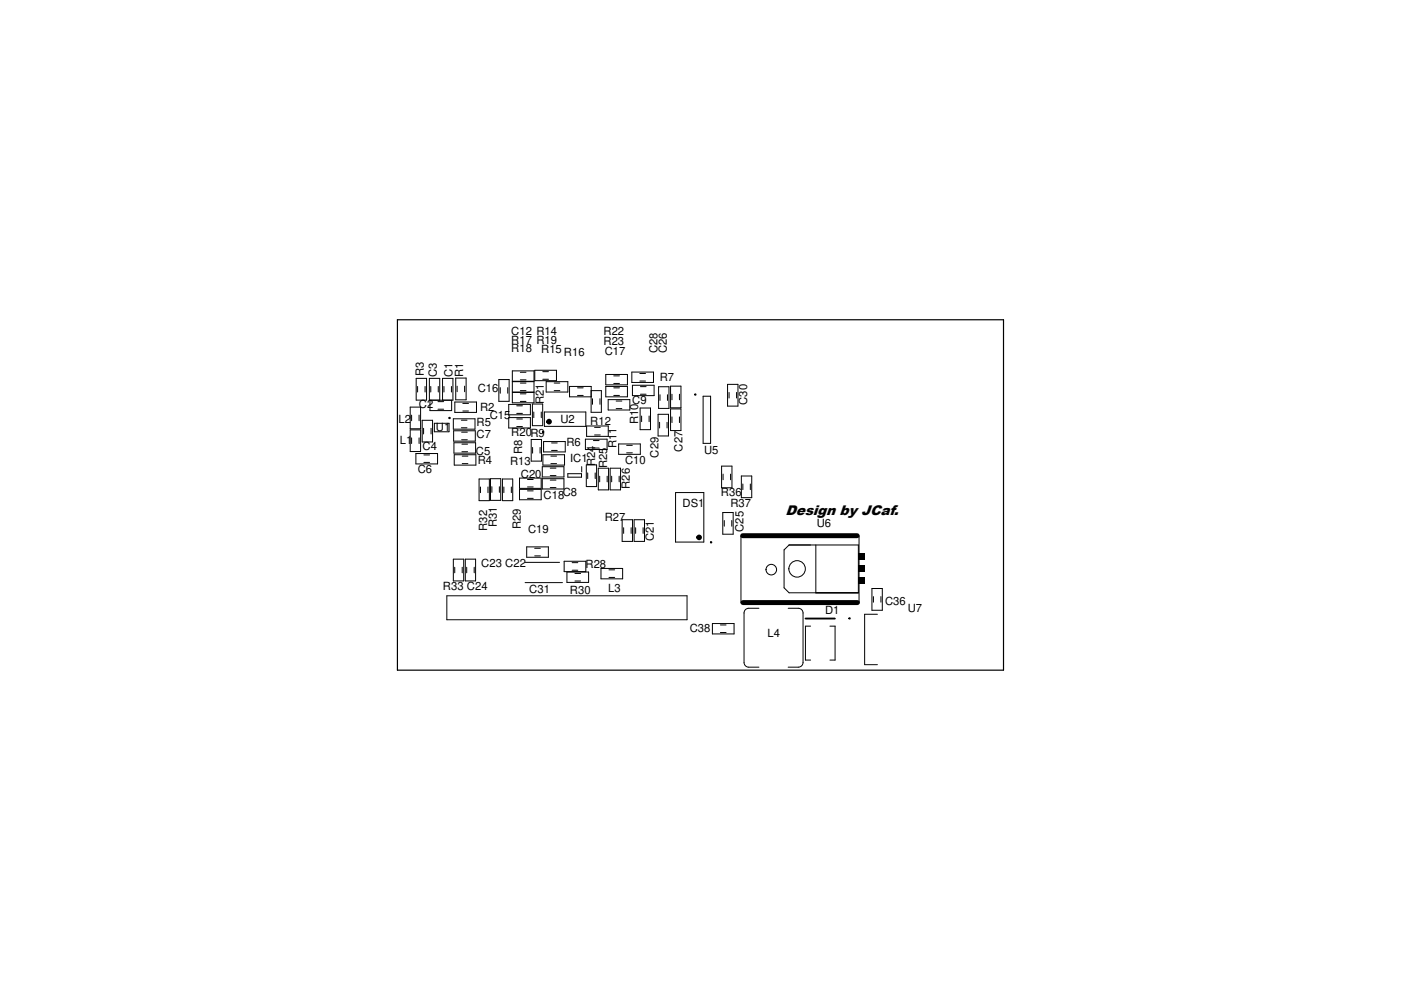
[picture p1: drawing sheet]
<svg xmlns="http://www.w3.org/2000/svg" width="297mm" height="210mm" viewBox="0 0 297 210" stroke-linecap="round" stroke-linejoin="round" font-family="sans-serif">
<g fill="none" stroke="#000" stroke-width=".25">
<path d="M84.3 67.8h128.5v74.3h-128.5zM95.2 88.5h.2v.2h-.2zM147.3 83.6h.2v.1h-.2zM180 131h.2v.2h-.2z"/>
<circle cx="115.1" cy="91.6" r=".13"/>
<circle cx="150.8" cy="115" r=".13"/>
</g>
<g fill="none" stroke="#000" stroke-width=".21">
<path d="M108.6 78.6h4.6v2.2h-4.6zM110.3 78.9h1.2M113.4 78.5h4.6v2.2h-4.6zM115.1 78.8h1.2M128.4 79.4h4.6v2.2h-4.6zM130.1 79.7h1.2M134 78.9h4.6v2.2h-4.6zM135.7 79.2h1.2M87 86.3h2.2v4.6h-2.2zM87 91.1h2.2v4.6h-2.2zM87.3 88v1.2M87.3 92.8v1.2"/>
<path d="M88.2 96.2h4.6v2.2h-4.6zM88.2 80.2h2.2v4.6h-2.2zM88.5 81.9v1.2M88.9 88v1.2M88.9 92.8v1.2M89.5 89.1h2.2v4.6h-2.2zM89.8 90.8v1.2M89.9 98h1.2M89.9 96.5h1.2M90.1 81.9v1.2M91.2 84.9v2.2h4.6v-2.2M91.3 81.9v1.2"/>
<path d="M91.4 90.8v1.2M92.1 89.7h3.1v1.8h-3.1zM92.9 85.2h1.2M92.9 86.8h1.2M92.9 81.9v1.2M93.2 84.8v-4.6h-2.2v4.6h5v-4.6h-2.2v4.6M94.1 81.9v1.2M95.7 81.9v1.2M96.1 88.8h4.6v2.2h-4.6zM96.2 91.3h4.6v2.2h-4.6zM96.2 93.9h4.6v2.2h-4.6zM96.3 96.4h4.6v2.2h-4.6z"/>
<path d="M96.4 85.2h4.6v2.2h-4.6zM96.6 80.2h2.2v4.6h-2.2zM96.9 81.9v1.2M97.8 89.1h1.2M97.8 90.7h1.2M97.9 93.2h1.2M97.9 91.6h1.2M97.9 95.8h1.2M97.9 94.2h1.2M98 98.3h1.2M98 96.7h1.2M98.1 87.1h1.2"/>
<path d="M98.1 85.5h1.2M98.5 81.9v1.2M105.8 80.5h2.1v4.6h-2.1zM106.1 82.2v1.2M107.7 82.2v1.2M107.9 85.7h4.6v2.2h-4.6zM107.9 88.5h4.6v2.2h-4.6zM108.6 80.9h4.6v2.2h-4.6zM108.6 83.2h4.6v2.2h-4.6zM109.6 90.4h1.2M109.6 87.7h1.2M109.6 86h1.2"/>
<path d="M109.6 88.8h1.2M110.3 85.1h1.2M110.3 83.5h1.2M110.3 81.2h1.2M110.3 80.5h1.2M110.3 82.8h1.2M112.6 93.2h2.2v4.6h-2.2zM112.9 85.7h2.2v4.6h-2.2zM112.9 94.9v1.2M113.2 87.4v1.2M114.5 94.9v1.2M114.8 87.4v1.2"/>
<path d="M115 99h4.6v2.1h-4.6zM115.1 80.4h1.2M115.1 96.4h4.6v2.2h-4.6zM115.2 93.6h4.6v2.2h-4.6zM115.4 87.4h8.8v3h-8.8zM115.8 80.9h4.6v2.2h-4.6zM116.7 99.3h1.2M116.8 98.3h1.2M116.8 96.7h1.2M116.9 95.5h1.2M116.9 93.9h1.2M117.5 81.2h1.2"/>
<path d="M117.5 82.8h1.2M120.8 81.9h4.5v2.2h-4.5zM122.4 83.8h1.3M122.4 82.2h1.3M123.3 98.9v1.2M124.1 93.1h4.6v2.2h-4.6zM124.3 98.6h2.2v4.6h-2.2zM124.4 90.3h4.6v2.2h-4.6zM125.3 82.8h2.2v4.6h-2.2zM125.6 84.5v1.2M125.8 93.4h1.2M125.8 95h1.2"/>
<path d="M126.1 92.2h1.2M126.1 90.6h1.2M126.8 99.3h2.2v4.6h-2.2zM127.2 84.5v1.2M128.4 81.9h4.6v2.2h-4.6zM128.9 84.7h4.6v2.2h-4.6zM129.4 99.3h2.2v4.6h-2.2zM130.1 83.8h1.2M130.1 81.3h1.2M130.1 82.2h1.2M130.6 85h1.2M130.6 86.6h1.2"/>
<path d="M131.2 94.1h4.6v2.2h-4.6zM132.9 96h1.2M132.9 94.4h1.2M134.1 81.7h4.6v2.2h-4.6zM135.7 80.8h1.2M135.7 86.5h2.2v4.6h-2.2zM135.8 83.6h1.2M135.8 82h1.2M136 88.2v1.2M137.6 88.2v1.2M139.5 87.8h2.2v4.6h-2.2zM139.6 82h2.2v4.6h-2.2z"/>
<path d="M139.8 89.5v1.2M139.9 83.7v1.2M141.4 89.5v1.2M141.5 83.7v1.2M142.2 81.9h2.2v4.6h-2.2zM142.2 86.7h2.2v4.6h-2.2zM142.5 83.6v1.2M142.5 88.4v1.2M144.1 83.6v1.2M144.1 88.4v1.2M149.1 84h1.6v10h-1.6zM153 98.8h2.2v4.6h-2.2z"/>
<path d="M154.3 81.5h2.2v4.6h-2.2zM154.6 83.2v1.2M156.2 83.2v1.2M96.1 118.6h2.2v4.6h-2.2zM98.7 118.6h2.1v4.6h-2.1zM101.6 101.6h2.2v4.6h-2.2zM101.9 103.3v1.2M103.5 103.3v1.2M104 101.5h2.2v4.6h-2.2zM104.3 103.2v1.2M105.9 103.2v1.2M106.5 101.6h2.2v4.6h-2.2z"/>
<path d="M106.8 103.3v1.2M108.4 103.3v1.2M110.1 101.4h4.6v2.1h-4.6zM110.1 103.8h4.6v2.2h-4.6zM111.3 119.2h7.3M111.7 116h4.6v2.2h-4.6zM111.8 105.7h1.2M111.8 104.1h1.2M111.8 103.3h1.2M111.8 101.7h1.2M113.4 117.9h1.2M113.4 116.2h1.2"/>
<path d="M115 101.5h4.6v2.2h-4.6zM116.7 103.4h1.2M116.7 101.8h1.2M116.7 100.8h1.2M119.6 119h4.6v2.2h-4.6zM120.4 100.4h2.9v.8h-2.9zM121.3 119.3h1.2M124.6 100.3v1.2M126.2 100.3v1.2M127.1 101v1.2M128.7 101v1.2M129.7 101v1.2"/>
<path d="M131.3 101v1.2M131.9 110.2h2.2v4.6h-2.2zM132.2 111.9v1.2M133.8 111.9v1.2M134.4 110.2h2.2v4.6h-2.2zM134.8 111.9v1.2M136.4 111.9v1.2M143.2 104.4h6v10.5h-6zM153.2 108.7h2.2v4.6h-2.2zM153.3 100.5v1.2M153.6 110.4v1.2M154.9 100.5v1.2"/>
<path d="M155.1 110.4v1.2M157.1 113.6v14.2M157.2 100.9h2.2v4.6h-2.2zM157.5 102.6v1.2M159.1 102.6v1.2M166.2 116.6l1.1-1.1h14.7v10.2h-14.7l-1.1-1.1zM173 115.5v10.2M182.1 113.6v14.2M94.7 126.3h51v5.1h-51zM96.4 120.3v1.2M98 120.3v1.2M99 120.3v1.2"/>
<path d="M100.5 120.3v1.2M111.3 123.5h7.9M120.2 121.3h4.6v2.2h-4.6zM121.3 120.9h1.2M121.9 121.6h1.2M121.9 123.2h1.2M127.4 120.5h4.6v2.2h-4.6zM129.1 122.4h1.2M129.1 120.8h1.2M151 132.2h4.6v2.2h-4.6zM152.7 134.1h1.2M152.7 132.5h1.2"/>
<path d="M160.9 129h-2.2a.99 .99 0 0 0-.9 1v10.5a.99 .99 0 0 0 .9 1h2.2M167.1 129h2.1a1 1 0 0 1 1.1 1v10.5a1 1 0 0 1-1.1 1h-2.1M171.9 132.8h-1.1v7.2h1.1M176 132.8h1.1v7.2h-1.1M184.9 124.8h2.2v4.6h-2.2zM185.2 126.5v1.2M186 130.2h-2.7v10.7h2.7M186.8 126.5v1.2"/>
<circle cx="163.5" cy="120.8" r="1.12"/>
<circle cx="169" cy="120.6" r="1.75"/>
</g>
<path d="M170.8 131.1h6.2" fill="none" stroke="#000" stroke-width=".4"/>
<path d="M157.5 113.6h24.2M157.5 127.8h24.3" fill="none" stroke="#000" stroke-width="1.1"/>
<g fill="#000">
<path d="M182 119.9h1.3v1.4h-1.3z" fill-rule="evenodd"/>
<path d="M182 117.3h1.3v1.4h-1.3z" fill-rule="evenodd"/>
<path d="M182 122.4h1.4v1.4h-1.4z" fill-rule="evenodd"/>
</g>
<g fill="none" stroke="#000" stroke-width=".6">
<circle cx="116.4" cy="89.4" r=".3"/>
<circle cx="148.2" cy="113.9" r=".3"/>
</g>
<text font-size="3" x="166.5" y="109.3">Design by JCaf.</text>
<g font-size="2.4">
<text x="108.4" y="71.1">C12 R14</text>
<text x="127.9" y="71.1">R22</text>
<text x="108.4" y="72.9">R17 R19</text>
<text x="108.4" y="74.7">R18</text>
<text x="114.7" y="74.9">R15 R16</text>
<text x="127.9" y="73.2">R23</text>
<text x="128.2" y="75.2">C17</text>
<text x="139.4" y="74.9" transform="rotate(-90 139.4 74.9)">C28</text>
<text x="141.4" y="74.9" transform="rotate(-90 141.4 74.9)">C26</text>
<text x="89.8" y="79.7" transform="rotate(-90 89.8 79.7)">R3</text>
<text x="92.6" y="80" transform="rotate(-90 92.6 80)">C3</text>
<text x="95.9" y="80" transform="rotate(-90 95.9 80)">C1</text>
<text x="98.2" y="80" transform="rotate(-90 98.2 80)">R1</text>
<text x="101.3" y="83">C16</text>
<text x="139.9" y="80.8">R7</text>
<text x="84.5" y="89.6">L2</text>
<text x="88.8" y="86.6">C2</text>
<text x="101.8" y="87.1">R2</text>
<text x="103.8" y="88.9">C15</text>
<text x="115.3" y="85.7" transform="rotate(-90 115.3 85.7)">R21</text>
<text x="118.8" y="89.6">U2</text>
<text x="134" y="85.6">C9</text>
<text x="135.3" y="89.9" transform="rotate(-90 135.3 89.9)">R10</text>
<text x="158.4" y="85.8" transform="rotate(-90 158.4 85.8)">C30</text>
<text x="84.8" y="94.2">L1</text>
<text x="89.6" y="95.5">C4</text>
<text x="92.4" y="91.4">U1</text>
<text x="101" y="92.9">C7</text>
<text x="101" y="90.4">R5</text>
<text x="108.4" y="92.4">R20R9</text>
<text x="120.1" y="94.5">R6</text>
<text x="125.2" y="90.1">R12</text>
<text x="130.7" y="95" transform="rotate(-90 130.7 95)">R11</text>
<text x="144.7" y="95.7" transform="rotate(-90 144.7 95.7)">C27</text>
<text x="88.6" y="100.3">C6</text>
<text x="100.9" y="96.4">C5</text>
<text x="101.3" y="98.3">R4</text>
<text x="108.1" y="98.5">R13</text>
<text x="110.4" y="101.3">C20</text>
<text x="110.7" y="96.2" transform="rotate(-90 110.7 96.2)">R8</text>
<text x="120.9" y="98">IC1</text>
<text x="126.2" y="98.8" transform="rotate(-90 126.2 98.8)">R24</text>
<text x="128.7" y="99.3" transform="rotate(-90 128.7 99.3)">R25</text>
<text x="132.5" y="98.3">C10</text>
<text x="139.6" y="97" transform="rotate(-90 139.6 97)">C29</text>
<text x="149.3" y="96.2">U5</text>
<text x="115.2" y="105.9">C18</text>
<text x="119.3" y="105.1">C8</text>
<text x="133.5" y="103.6" transform="rotate(-90 133.5 103.6)">R26</text>
<text x="144.7" y="107.4">DS1</text>
<text x="152.8" y="105.1">R36</text>
<text x="154.9" y="107.4">R37</text>
<text x="103.3" y="112.5" transform="rotate(-90 103.3 112.5)">R32</text>
<text x="105.3" y="111.7" transform="rotate(-90 105.3 111.7)">R31</text>
<text x="110.4" y="112.2" transform="rotate(-90 110.4 112.2)">R29</text>
<text x="111.9" y="113">C19</text>
<text x="128.2" y="110.5">R27</text>
<text x="157.7" y="112.8" transform="rotate(-90 157.7 112.8)">C25</text>
<text x="173.2" y="111.7">U6</text>
<text x="138.6" y="114.8" transform="rotate(-90 138.6 114.8)">C21</text>
<text x="93.9" y="125.2">R33 C24</text>
<text x="102" y="120.1">C23 C22</text>
<text x="112.2" y="125.7">C31</text>
<text x="120.8" y="125.9">R30</text>
<text x="124.1" y="120.4">R28</text>
<text x="129" y="125.4">L3</text>
<text x="174.9" y="130.2">D1</text>
<text x="187.6" y="128.2">C36</text>
<text x="192.5" y="129.8">U7</text>
<text x="146.2" y="134.1">C38</text>
<text x="162.7" y="135.1">L4</text>
</g>
</svg>
